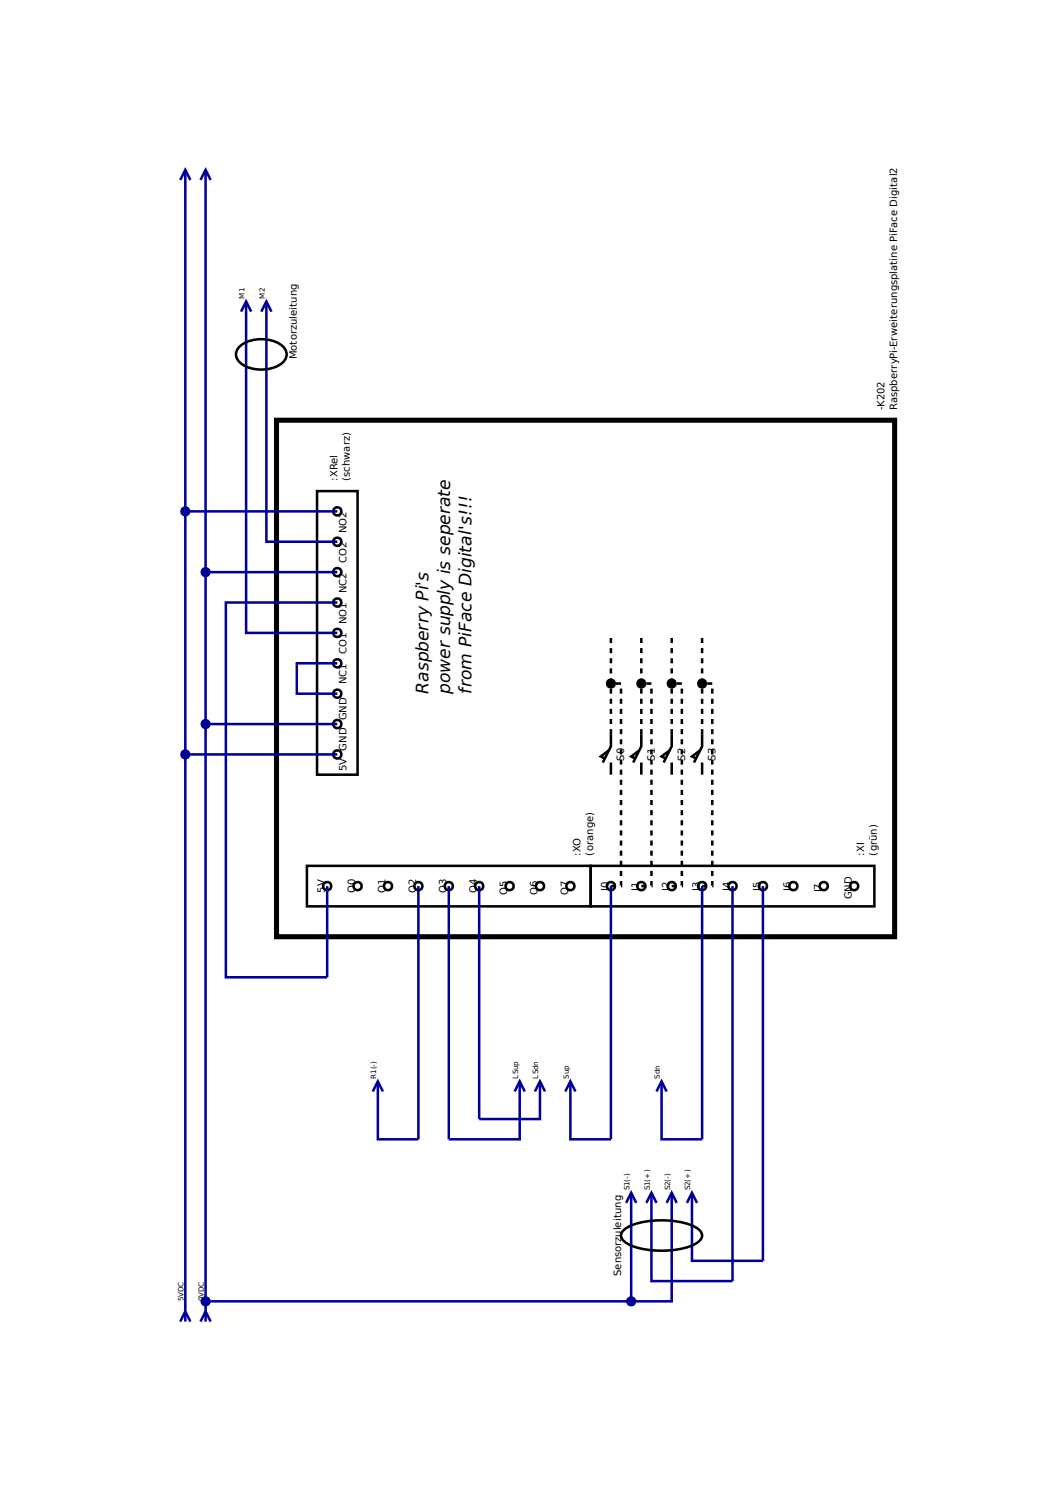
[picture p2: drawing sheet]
<svg xmlns="http://www.w3.org/2000/svg" width="210mm" height="297mm" viewBox="0 0 210 297" stroke-linecap="round" stroke-linejoin="round" font-family="sans-serif">
<path d="M54.6 83h122v102h-122z" fill="none" stroke="#000" stroke-width="1" stroke-linecap="butt"/>
<path d="M62.6 97h8v56h-8zM60.6 171h56v8h-56zM116.6 171h56v8h-56z" fill="none" stroke="#000" stroke-width=".5"/>
<path d="M35.6 35.5l1-2 1 2M36.6 34.1v226.9M39.6 35.5l1-2 1 2M40.6 34.1v226.9M35.6 261l1-2 1 2M39.6 261l1-2 1 2" fill="none" stroke="#009" stroke-width=".5"/>
<g fill="#fff" stroke="#000" stroke-width=".5">
<circle cx="66.6" cy="149" r=".81"/>
<circle cx="66.6" cy="143" r=".81"/>
</g>
<g fill="#009">
<circle cx="36.6" cy="149" r="1.01"/>
<circle cx="40.6" cy="143" r="1.01"/>
</g>
<path d="M36.6 149h30M40.6 143h26" fill="none" stroke="#009" stroke-width=".5"/>
<g fill="#fff" stroke="#000" stroke-width=".5">
<circle cx="66.6" cy="119" r=".81"/>
<circle cx="66.6" cy="137" r=".81"/>
<circle cx="66.6" cy="131" r=".81"/>
<circle cx="66.6" cy="107" r=".81"/>
<circle cx="66.6" cy="113" r=".81"/>
<circle cx="66.6" cy="125" r=".81"/>
<circle cx="66.6" cy="101" r=".81"/>
<circle cx="100.6" cy="175" r=".81"/>
<circle cx="112.6" cy="175" r=".81"/>
<circle cx="82.6" cy="175" r=".81"/>
<circle cx="106.6" cy="175" r=".81"/>
<circle cx="94.6" cy="175" r=".81"/>
<circle cx="70.6" cy="175" r=".81"/>
<circle cx="76.6" cy="175" r=".81"/>
<circle cx="88.6" cy="175" r=".81"/>
<circle cx="156.6" cy="175" r=".81"/>
<circle cx="168.6" cy="175" r=".81"/>
<circle cx="138.6" cy="175" r=".81"/>
<circle cx="162.6" cy="175" r=".81"/>
<circle cx="150.6" cy="175" r=".81"/>
<circle cx="126.6" cy="175" r=".81"/>
<circle cx="132.6" cy="175" r=".81"/>
<circle cx="144.6" cy="175" r=".81"/>
<circle cx="64.6" cy="175" r=".81"/>
<circle cx="120.6" cy="175" r=".81"/>
</g>
<path d="M120.2 148.2l-1.6 1.2 .8 .4M120.6 145v2.4l-1.6 3.2M120.6 150.6v2.4M126.2 148.2l-1.6 1.2 .8 .4M126.6 145v2.4l-1.6 3.2M126.6 150.6v2.4M132.2 148.2l-1.6 1.2 .8 .4M132.6 145v2.4l-1.6 3.2M132.6 150.6v2.4M138.2 148.2l-1.6 1.2 .8 .4M138.6 145v2.4l-1.6 3.2M138.6 150.6v2.4" fill="none" stroke="#000" stroke-width=".5"/>
<path d="M47.6 61.5l1-2 1 2M48.6 60.1v64.9h18M51.6 61.5l1-2 1 2M52.6 60.1v46.9h14M66.6 131h-8v6h8" fill="none" stroke="#009" stroke-width=".5"/>
<circle cx="40.6" cy="113" r="1.01" fill="#009"/>
<path d="M40.6 113h26" fill="none" stroke="#009" stroke-width=".5"/>
<circle cx="36.6" cy="101" r="1.01" fill="#009"/>
<path d="M36.6 101h30M144.6 175v78h-16v-16.9M150.6 175v74h-14v-12.9M123.6 237.5l1-2 1 2M124.6 236.1v20.9h-84M127.6 237.5l1-2 1 2M131.6 237.5l1-2 1 2M132.6 236.1v20.9h-8M135.6 237.5l1-2 1 2" fill="none" stroke="#009" stroke-width=".5"/>
<path d="M120.6 145v-20M126.6 145v-20M132.6 145v-20M138.6 145v-20M120.6 175h2v-40h-2M126.6 175h2v-40h-2M132.6 175h2v-40h-2M138.6 175h2v-40h-2" fill="none" stroke="#000" stroke-width=".5" stroke-dasharray="1 1" stroke-linecap="butt"/>
<g fill="#000">
<circle cx="120.6" cy="135" r="1.01"/>
<circle cx="126.6" cy="135" r="1.01"/>
<circle cx="132.6" cy="135" r="1.01"/>
<circle cx="138.6" cy="135" r="1.01"/>
</g>
<path d="M47.4 68.3a7.2 7.2 0 0 1 8.3 0 2.19 2.19 0 0 1-.6 3.8 7.3 7.3 0 0 1-7.7-.4 2.07 2.07 0 0 1 0-3.4z" fill="none" stroke="#000" stroke-width=".5"/>
<circle cx="124.6" cy="257" r="1.01" fill="#009"/>
<path d="M123 243a8.7 8.7 0 0 1 5-1.9 17.1 17.1 0 0 1 9 1.1 2 2 0 0 1 1.5 2.3 5.8 5.8 0 0 1-4.2 2.1 18 18 0 0 1-10.2-.8 2 2 0 0 1-1.4-2.3z" fill="none" stroke="#000" stroke-width=".5"/>
<path d="M66.6 119h-22v74h20v-18M82.6 175v50h-8v-10.9M88.6 175v50h14v-10.9M94.6 175v46h12v-6.9M120.6 175v50h-8v-10.9M138.6 175v50h-8v-10.9M73.6 215.5l1-2 1 2M101.6 215.5l1-2 1 2M105.6 215.5l1-2 1 2M111.6 215.5l1-2 1 2M129.6 215.5l1-2 1 2" fill="none" stroke="#009" stroke-width=".5"/>
<circle cx="40.6" cy="257" r="1.01" fill="#009"/>
<g font-size="3.4">
<text x="84.6" y="137" transform="rotate(-90 84.6 137)">Raspberry Pi's</text>
<text x="88.8" y="137" transform="rotate(-90 88.8 137)">power supply is seperate</text>
<text x="93.1" y="137" transform="rotate(-90 93.1 137)">from PiFace Digital's!!!</text>
</g>
<g font-size="2">
<text x="58.6" y="71" transform="rotate(-90 58.6 71)">Motorzuleitung</text>
<text x="174.6" y="81" transform="rotate(-90 174.6 81)">-K202</text>
<text x="177.1" y="81" transform="rotate(-90 177.1 81)">RaspberryPi-Erweiterungsplatine PiFace Digital2</text>
<text x="66.6" y="95" transform="rotate(-90 66.6 95)">:XRel</text>
<text x="69.1" y="95" transform="rotate(-90 69.1 95)">(schwarz)</text>
<text x="68.4" y="105.3" transform="rotate(-90 68.4 105.3)">NO2</text>
<text x="68.4" y="111.2" transform="rotate(-90 68.4 111.2)">CO2</text>
<text x="68.4" y="117.2" transform="rotate(-90 68.4 117.2)">NC2</text>
<text x="68.4" y="123.3" transform="rotate(-90 68.4 123.3)">NO1</text>
<text x="68.4" y="129.2" transform="rotate(-90 68.4 129.2)">CO1</text>
<text x="68.4" y="135.2" transform="rotate(-90 68.4 135.2)">NC1</text>
<text x="68.4" y="142.3" transform="rotate(-90 68.4 142.3)">GND</text>
<text x="68.4" y="148.3" transform="rotate(-90 68.4 148.3)">GND</text>
<text x="68.4" y="152.3" transform="rotate(-90 68.4 152.3)">5V</text>
<text x="123.2" y="150.2" transform="rotate(-90 123.2 150.2)">S0</text>
<text x="129.2" y="150.2" transform="rotate(-90 129.2 150.2)">S1</text>
<text x="135.2" y="150.2" transform="rotate(-90 135.2 150.2)">S2</text>
<text x="141.2" y="150.2" transform="rotate(-90 141.2 150.2)">S3</text>
<text x="114.6" y="169" transform="rotate(-90 114.6 169)">:XO</text>
<text x="117.1" y="169" transform="rotate(-90 117.1 169)">(orange)</text>
<text x="170.6" y="169" transform="rotate(-90 170.6 169)">:XI</text>
<text x="173.1" y="169" transform="rotate(-90 173.1 169)">(grün)</text>
<text x="64.1" y="176.3" transform="rotate(-90 64.1 176.3)">5V</text>
<text x="70.1" y="176.4" transform="rotate(-90 70.1 176.4)">O0</text>
<text x="76.1" y="176.4" transform="rotate(-90 76.1 176.4)">O1</text>
<text x="82.1" y="176.4" transform="rotate(-90 82.1 176.4)">O2</text>
<text x="88.1" y="176.4" transform="rotate(-90 88.1 176.4)">O3</text>
<text x="94.1" y="176.4" transform="rotate(-90 94.1 176.4)">O4</text>
<text x="100.1" y="176.7" transform="rotate(-90 100.1 176.7)">O5</text>
<text x="106.1" y="176.7" transform="rotate(-90 106.1 176.7)">O6</text>
<text x="112.1" y="176.7" transform="rotate(-90 112.1 176.7)">O7</text>
<text x="120.1" y="175.9" transform="rotate(-90 120.1 175.9)">I0</text>
<text x="126.1" y="175.9" transform="rotate(-90 126.1 175.9)">I1</text>
<text x="132.1" y="175.9" transform="rotate(-90 132.1 175.9)">I2</text>
<text x="138.1" y="175.9" transform="rotate(-90 138.1 175.9)">I3</text>
<text x="144.1" y="175.9" transform="rotate(-90 144.1 175.9)">I4</text>
<text x="150.1" y="175.9" transform="rotate(-90 150.1 175.9)">I5</text>
<text x="156.1" y="175.9" transform="rotate(-90 156.1 175.9)">I6</text>
<text x="162.1" y="176.2" transform="rotate(-90 162.1 176.2)">I7</text>
<text x="168.1" y="177.6" transform="rotate(-90 168.1 177.6)">GND</text>
<text x="122.6" y="252" transform="rotate(-90 122.6 252)">Sensorzuleitung</text>
</g>
<g font-size="1.4">
<text x="48.2" y="59" transform="rotate(-90 48.2 59)">M1</text>
<text x="52.2" y="59" transform="rotate(-90 52.2 59)">M2</text>
<text x="74.2" y="213" transform="rotate(-90 74.2 213)">R1(-)</text>
<text x="102.2" y="213" transform="rotate(-90 102.2 213)">LSup</text>
<text x="106.2" y="213" transform="rotate(-90 106.2 213)">LSdn</text>
<text x="112.2" y="213" transform="rotate(-90 112.2 213)">Sup</text>
<text x="130.2" y="213" transform="rotate(-90 130.2 213)">Sdn</text>
<text x="124.2" y="235" transform="rotate(-90 124.2 235)">S1(-)</text>
<text x="128.2" y="235" transform="rotate(-90 128.2 235)">S1(+)</text>
<text x="132.2" y="235" transform="rotate(-90 132.2 235)">S2(-)</text>
<text x="136.2" y="235" transform="rotate(-90 136.2 235)">S2(+)</text>
<text x="36.2" y="257" transform="rotate(-90 36.2 257)">5VDC</text>
<text x="40.2" y="257" transform="rotate(-90 40.2 257)">0VDC</text>
</g>
</svg>
